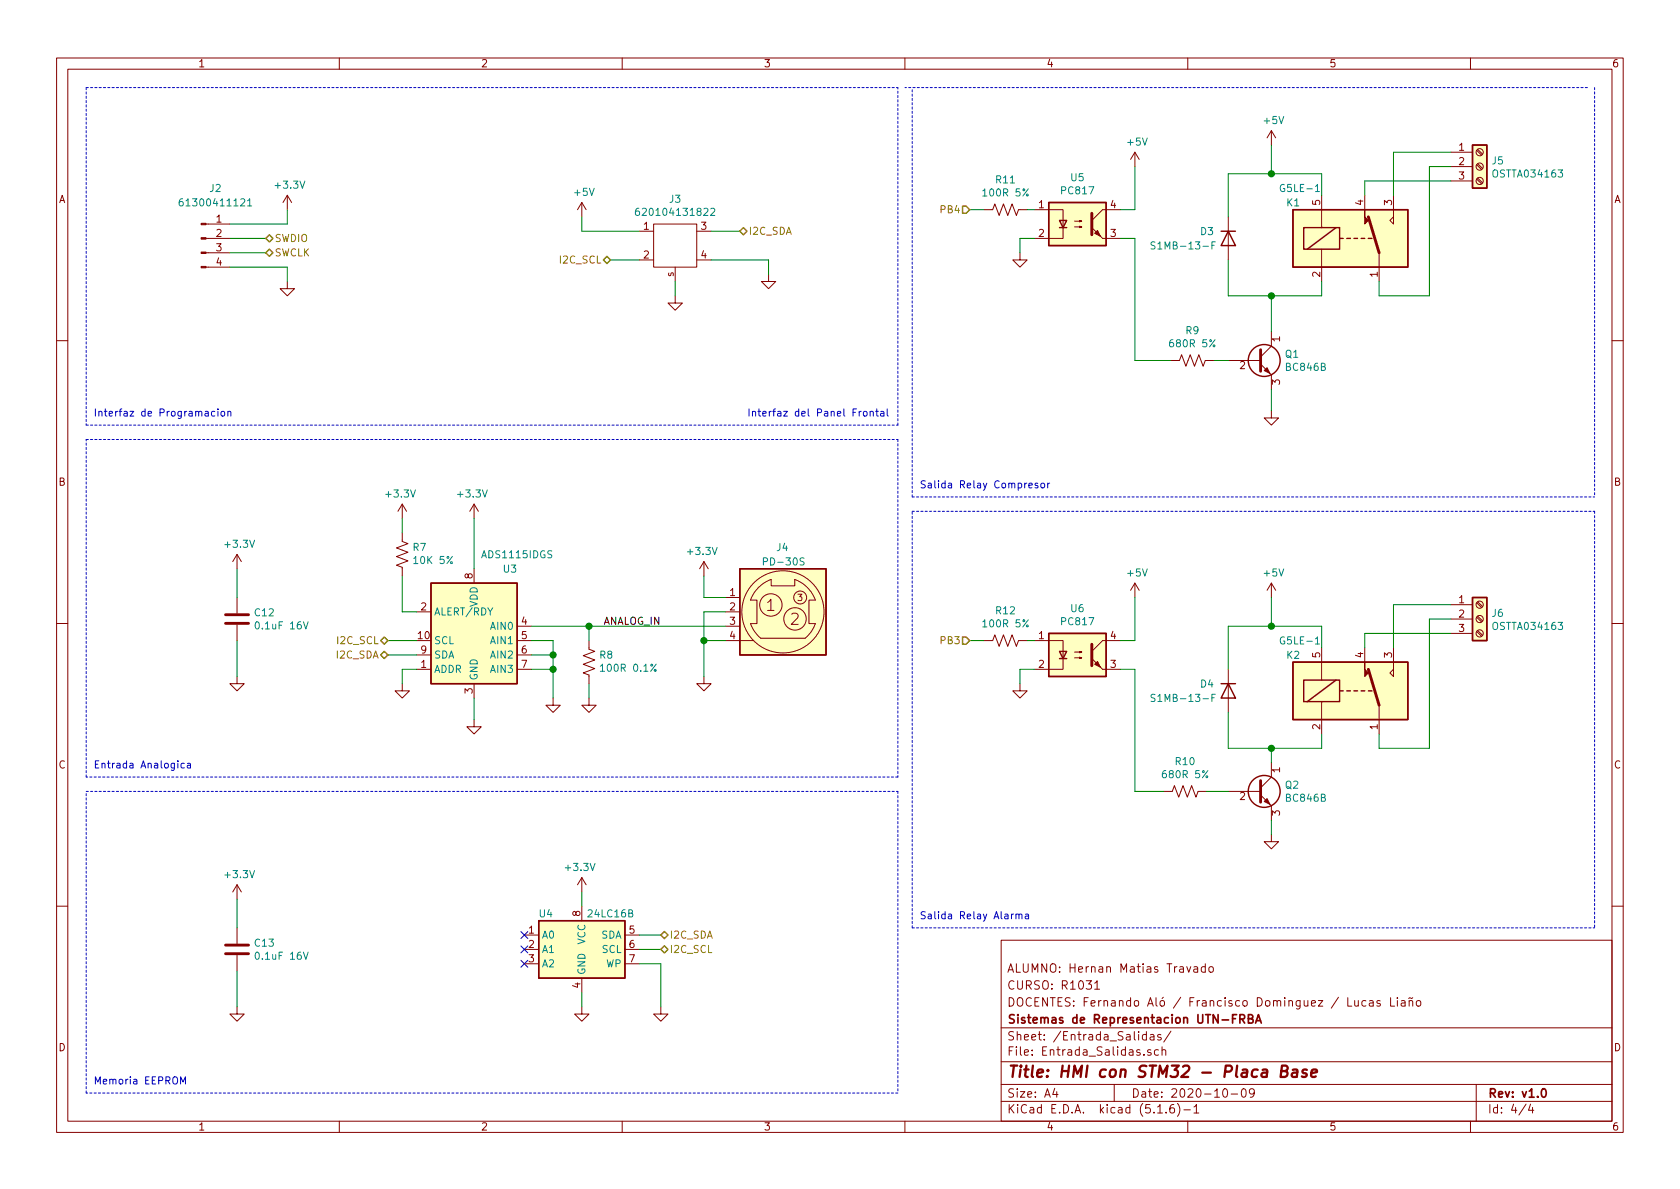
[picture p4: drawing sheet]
EESchema Schematic File Version 4
EELAYER 30 0
EELAYER END
$Descr A4 11693 8268
encoding utf-8
Sheet 4 4
Title "HMI con STM32 - Placa Base"
Date "2020-10-09"
Rev "v1.0"
Comp "Sistemas de Representacion UTN-FRBA"
Comment1 "DOCENTES: Fernando Aló / Francisco Dominguez / Lucas Liaño"
Comment2 "CURSO: R1031"
Comment3 "ALUMNO: Hernan Matias Travado"
Comment4 ""
$EndDescr
Wire Wire Line
	8850 2050 8550 2050
Connection ~ 8850 2050
$Comp
L power:GND #PWR?
U 1 1
P 8850 2850
AR Path="/5F1D2CA6" Ref="#PWR?"  Part="1" 
AR Path="/5F09D028/5F1D2CA6" Ref="#PWR037"  Part="1" 
F 0 "#PWR037" H 8850 2600 50  0001 C CNN
F 1 "GND" H 8855 2677 50  0001 C CNN
F 2 "" H 8850 2850 50  0001 C CNN
F 3 "" H 8850 2850 50  0001 C CNN
	1    8850 2850
	1    0    0    -1  
$EndComp
Wire Wire Line
	8550 2050 8550 1800
Wire Wire Line
	9200 2050 8850 2050
Wire Wire Line
	9200 1950 9200 2050
Wire Wire Line
	9950 2050 9600 2050
Wire Wire Line
	9600 2050 9600 1950
Wire Wire Line
	8850 5800 8850 5700
$Comp
L power:GND #PWR?
U 1 1
P 8850 5800
AR Path="/5F1D2CB4" Ref="#PWR?"  Part="1" 
AR Path="/5F09D028/5F1D2CB4" Ref="#PWR039"  Part="1" 
F 0 "#PWR039" H 8850 5550 50  0001 C CNN
F 1 "GND" H 8855 5627 50  0001 C CNN
F 2 "" H 8850 5800 50  0001 C CNN
F 3 "" H 8850 5800 50  0001 C CNN
	1    8850 5800
	1    0    0    -1  
$EndComp
Wire Wire Line
	8550 5200 8550 4950
Wire Wire Line
	9200 5100 9200 5200
Wire Wire Line
	8850 4350 9200 4350
Connection ~ 8850 4350
Wire Wire Line
	9200 4350 9200 4500
Wire Wire Line
	8550 4350 8850 4350
Wire Wire Line
	8550 4650 8550 4350
$Comp
L Relay:G5LE-1 K?
U 1 1
P 9400 4800
AR Path="/5F1D2CC3" Ref="K?"  Part="1" 
AR Path="/5F09D028/5F1D2CC3" Ref="K2"  Part="1" 
F 0 "K2" H 8950 5050 50  0000 L CNN
F 1 "G5LE-1" H 8900 5150 50  0000 L CNN
F 2 "HMIconSTM32:Relay_SPDT_Omron-G5LE-1" H 9850 4750 50  0001 L CNN
F 3 "http://www.omron.com/ecb/products/pdf/en-g5le.pdf" H 9400 4800 50  0001 C CNN
F 4 "Z1011-ND" H 9400 4800 50  0001 C CNN "Digikey P/N"
F 5 "Omron Electronics Inc-EMC Div" H 9400 4800 50  0001 C CNN "Manufacturer"
F 6 "G5LE-14 DC5" H 9400 4800 50  0001 C CNN "Manufacturer P/N"
	1    9400 4800
	1    0    0    -1  
$EndComp
$Comp
L power:+5V #PWR?
U 1 1
P 8850 4150
AR Path="/5F1D2CCB" Ref="#PWR?"  Part="1" 
AR Path="/5F09D028/5F1D2CCB" Ref="#PWR038"  Part="1" 
F 0 "#PWR038" H 8850 4000 50  0001 C CNN
F 1 "+5V" H 8865 4323 50  0000 C CNN
F 2 "" H 8850 4150 50  0001 C CNN
F 3 "" H 8850 4150 50  0001 C CNN
	1    8850 4150
	1    0    0    -1  
$EndComp
$Comp
L Diode:1N4007 D?
U 1 1
P 8550 4800
AR Path="/5F1D2CD1" Ref="D?"  Part="1" 
AR Path="/5F09D028/5F1D2CD1" Ref="D4"  Part="1" 
F 0 "D4" V 8500 4600 50  0000 L CNN
F 1 "S1MB-13-F" V 8600 4250 50  0000 L CNN
F 2 "Diode_SMD:D_SMB" H 8550 4625 50  0001 C CNN
F 3 "https://www.diodes.com/assets/Datasheets/ds16003.pdf" H 8550 4800 50  0001 C CNN
F 4 "S1MB-FDICT-ND" H 8550 4800 50  0001 C CNN "Digikey P/N"
F 5 "Diodes Incorporated" H 8550 4800 50  0001 C CNN "Manufacturer"
F 6 "S1MB-13-F" H 8550 4800 50  0001 C CNN "Manufacturer P/N"
	1    8550 4800
	0    1    1    0   
$EndComp
$Comp
L Transistor_BJT:BC337 Q?
U 1 1
P 8750 5500
AR Path="/5F1D2CD8" Ref="Q?"  Part="1" 
AR Path="/5F09D028/5F1D2CD8" Ref="Q2"  Part="1" 
F 0 "Q2" H 8941 5546 50  0000 L CNN
F 1 "BC846B" H 8941 5455 50  0000 L CNN
F 2 "Package_TO_SOT_SMD:SOT-23" H 8950 5425 50  0001 L CIN
F 3 "http://www.onsemi.com/pub/Collateral/BC846ALT1-D.PDF" H 8750 5500 50  0001 L CNN
F 4 "BC846BLT3GOSCT-ND" H 8750 5500 50  0001 C CNN "Digikey P/N"
F 5 "ON Semiconductor" H 8750 5500 50  0001 C CNN "Manufacturer"
F 6 "BC846BLT3G" H 8750 5500 50  0001 C CNN "Manufacturer P/N"
	1    8750 5500
	1    0    0    -1  
$EndComp
Wire Wire Line
	8100 5500 7900 5500
$Comp
L Device:R_US R?
U 1 1
P 8250 5500
AR Path="/5F1D2CDF" Ref="R?"  Part="1" 
AR Path="/5F09D028/5F1D2CDF" Ref="R10"  Part="1" 
F 0 "R10" V 8455 5500 50  0000 C CNN
F 1 "680R 5%" V 8364 5500 50  0000 C CNN
F 2 "Resistor_SMD:R_0603_1608Metric" V 8290 5490 50  0001 C CNN
F 3 "https://www.yageo.com/upload/media/product/productsearch/datasheet/rchip/PYu-RC_Group_51_RoHS_L_11.pdf" H 8250 5500 50  0001 C CNN
F 4 "311-680GRCT-ND" H 8250 5500 50  0001 C CNN "Digikey P/N"
F 5 "Yageo" H 8250 5500 50  0001 C CNN "Manufacturer"
F 6 "RC0603JR-07680RL" H 8250 5500 50  0001 C CNN "Manufacturer P/N"
	1    8250 5500
	0    -1   -1   0   
$EndComp
$Comp
L Connector:Screw_Terminal_01x03 J?
U 1 1
P 10300 4300
AR Path="/5F1D2CE5" Ref="J?"  Part="1" 
AR Path="/5F09D028/5F1D2CE5" Ref="J6"  Part="1" 
F 0 "J6" H 10380 4342 50  0000 L CNN
F 1 "OSTTA034163" H 10380 4251 50  0000 L CNN
F 2 "HMIconSTM32:OSTTA034163" H 10300 4300 50  0001 C CNN
F 3 "https://www.on-shore.com/wp-content/uploads/OSTTAXX4163.pdf" H 10300 4300 50  0001 C CNN
F 4 "ED2581-ND" H 10300 4300 50  0001 C CNN "Digikey P/N"
F 5 "On Shore Technology Inc." H 10300 4300 50  0001 C CNN "Manufacturer"
F 6 "OSTTA034163" H 10300 4300 50  0001 C CNN "Manufacturer P/N"
	1    10300 4300
	1    0    0    -1  
$EndComp
Wire Wire Line
	10100 4300 9950 4300
Wire Wire Line
	9950 4300 9950 5200
Wire Wire Line
	9950 5200 9600 5200
Wire Wire Line
	9600 5200 9600 5100
Wire Wire Line
	9950 1150 9950 2050
Wire Wire Line
	10100 1150 9950 1150
$Comp
L Connector:Screw_Terminal_01x03 J?
U 1 1
P 10300 1150
AR Path="/5F1D2CF9" Ref="J?"  Part="1" 
AR Path="/5F09D028/5F1D2CF9" Ref="J5"  Part="1" 
F 0 "J5" H 10380 1192 50  0000 L CNN
F 1 "OSTTA034163" H 10380 1101 50  0000 L CNN
F 2 "HMIconSTM32:OSTTA034163" H 10300 1150 50  0001 C CNN
F 3 "https://www.on-shore.com/wp-content/uploads/OSTTAXX4163.pdf" H 10300 1150 50  0001 C CNN
F 4 "ED2581-ND" H 10300 1150 50  0001 C CNN "Digikey P/N"
F 5 "On Shore Technology Inc." H 10300 1150 50  0001 C CNN "Manufacturer"
F 6 "OSTTA034163" H 10300 1150 50  0001 C CNN "Manufacturer P/N"
	1    10300 1150
	1    0    0    -1  
$EndComp
$Comp
L Device:R_US R?
U 1 1
P 8300 2500
AR Path="/5F1D2CFF" Ref="R?"  Part="1" 
AR Path="/5F09D028/5F1D2CFF" Ref="R9"  Part="1" 
F 0 "R9" V 8505 2500 50  0000 C CNN
F 1 "680R 5%" V 8414 2500 50  0000 C CNN
F 2 "Resistor_SMD:R_0603_1608Metric" V 8340 2490 50  0001 C CNN
F 3 "https://www.yageo.com/upload/media/product/productsearch/datasheet/rchip/PYu-RC_Group_51_RoHS_L_11.pdf" H 8300 2500 50  0001 C CNN
F 4 "311-680GRCT-ND" H 8300 2500 50  0001 C CNN "Digikey P/N"
F 5 "Yageo" H 8300 2500 50  0001 C CNN "Manufacturer"
F 6 "RC0603JR-07680RL" H 8300 2500 50  0001 C CNN "Manufacturer P/N"
	1    8300 2500
	0    -1   -1   0   
$EndComp
$Comp
L Transistor_BJT:BC337 Q?
U 1 1
P 8750 2500
AR Path="/5F1D2D06" Ref="Q?"  Part="1" 
AR Path="/5F09D028/5F1D2D06" Ref="Q1"  Part="1" 
F 0 "Q1" H 8941 2546 50  0000 L CNN
F 1 "BC846B" H 8941 2455 50  0000 L CNN
F 2 "Package_TO_SOT_SMD:SOT-23" H 8950 2425 50  0001 L CIN
F 3 "http://www.onsemi.com/pub/Collateral/BC846ALT1-D.PDF" H 8750 2500 50  0001 L CNN
F 4 "ON Semiconductor" H 8750 2500 50  0001 C CNN "Manufacturer"
F 5 "BC846BLT3G" H 8750 2500 50  0001 C CNN "Manufacturer P/N"
F 6 "BC846BLT3GOSCT-ND" H 8750 2500 50  0001 C CNN "Digikey P/N"
	1    8750 2500
	1    0    0    -1  
$EndComp
$Comp
L Diode:1N4007 D?
U 1 1
P 8550 1650
AR Path="/5F1D2D0D" Ref="D?"  Part="1" 
AR Path="/5F09D028/5F1D2D0D" Ref="D3"  Part="1" 
F 0 "D3" V 8500 1450 50  0000 L CNN
F 1 "S1MB-13-F" V 8600 1100 50  0000 L CNN
F 2 "Diode_SMD:D_SMB" H 8550 1475 50  0001 C CNN
F 3 "https://www.diodes.com/assets/Datasheets/ds16003.pdf" H 8550 1650 50  0001 C CNN
F 4 "S1MB-FDICT-ND" H 8550 1650 50  0001 C CNN "Digikey P/N"
F 5 "Diodes Incorporated" H 8550 1650 50  0001 C CNN "Manufacturer"
F 6 "S1MB-13-F" H 8550 1650 50  0001 C CNN "Manufacturer P/N"
	1    8550 1650
	0    1    1    0   
$EndComp
$Comp
L power:+5V #PWR?
U 1 1
P 8850 1000
AR Path="/5F1D2D13" Ref="#PWR?"  Part="1" 
AR Path="/5F09D028/5F1D2D13" Ref="#PWR036"  Part="1" 
F 0 "#PWR036" H 8850 850 50  0001 C CNN
F 1 "+5V" H 8865 1173 50  0000 C CNN
F 2 "" H 8850 1000 50  0001 C CNN
F 3 "" H 8850 1000 50  0001 C CNN
	1    8850 1000
	1    0    0    -1  
$EndComp
$Comp
L Relay:G5LE-1 K?
U 1 1
P 9400 1650
AR Path="/5F1D2D1B" Ref="K?"  Part="1" 
AR Path="/5F09D028/5F1D2D1B" Ref="K1"  Part="1" 
F 0 "K1" H 8950 1900 50  0000 L CNN
F 1 "G5LE-1" H 8900 2000 50  0000 L CNN
F 2 "HMIconSTM32:Relay_SPDT_Omron-G5LE-1" H 9850 1600 50  0001 L CNN
F 3 "http://www.omron.com/ecb/products/pdf/en-g5le.pdf" H 9400 1650 50  0001 C CNN
F 4 "Omron Electronics Inc-EMC Div" H 9400 1650 50  0001 C CNN "Manufacturer"
F 5 "G5LE-14 DC5" H 9400 1650 50  0001 C CNN "Manufacturer P/N"
F 6 "Z1011-ND" H 9400 1650 50  0001 C CNN "Digikey P/N"
	1    9400 1650
	1    0    0    -1  
$EndComp
Wire Wire Line
	8550 1500 8550 1200
Wire Wire Line
	8550 1200 8850 1200
Wire Wire Line
	9200 1200 9200 1350
Connection ~ 8850 1200
Wire Wire Line
	8850 1200 9200 1200
Wire Notes Line
	11050 600  6300 600 
Text Notes 6400 3400 0    50   ~ 0
Salida Relay Compresor
Text Notes 6400 6400 0    50   ~ 0
Salida Relay Alarma
Text HLabel 6750 4450 0    50   Input ~ 0
PB3
Text HLabel 6750 1450 0    50   Input ~ 0
PB4
$Comp
L Memory_EEPROM:24LC16 U?
U 1 1
P 4050 6600
AR Path="/5EFF2C43/5F38AE4F" Ref="U?"  Part="1" 
AR Path="/5F09D028/5F38AE4F" Ref="U4"  Part="1" 
F 0 "U4" H 3800 6850 50  0000 C CNN
F 1 "24LC16B" H 4250 6850 50  0000 C CNN
F 2 "Package_SO:SOIC-8_3.9x4.9mm_P1.27mm" H 4050 6600 50  0001 C CNN
F 3 "https://ww1.microchip.com/downloads/en/DeviceDoc/20001703M.pdf" H 4050 6600 50  0001 C CNN
F 4 "Microchip Technology" H 4050 6600 50  0001 C CNN "Manufacturer"
F 5 "24LC16BT-I/SN" H 4050 6600 50  0001 C CNN "Manufacturer P/N"
F 6 "24LC16BT-I/SNCT-ND" H 4050 6600 50  0001 C CNN "Digikey P/N"
	1    4050 6600
	1    0    0    -1  
$EndComp
Wire Wire Line
	4050 7000 4050 6900
$Comp
L power:GND #PWR?
U 1 1
P 4050 7000
AR Path="/5F38AE56" Ref="#PWR?"  Part="1" 
AR Path="/5EFF2C43/5F38AE56" Ref="#PWR?"  Part="1" 
AR Path="/5F09D028/5F38AE56" Ref="#PWR030"  Part="1" 
F 0 "#PWR030" H 4050 6750 50  0001 C CNN
F 1 "GND" H 4055 6827 50  0001 C CNN
F 2 "" H 4050 7000 50  0001 C CNN
F 3 "" H 4050 7000 50  0001 C CNN
	1    4050 7000
	1    0    0    -1  
$EndComp
$Comp
L power:+3.3V #PWR?
U 1 1
P 4050 6200
AR Path="/5F38AE5C" Ref="#PWR?"  Part="1" 
AR Path="/5EFF2C43/5F38AE5C" Ref="#PWR?"  Part="1" 
AR Path="/5F09D028/5F38AE5C" Ref="#PWR029"  Part="1" 
F 0 "#PWR029" H 4050 6050 50  0001 C CNN
F 1 "+3.3V" H 4065 6373 50  0000 C CNN
F 2 "" H 4050 6200 50  0001 C CNN
F 3 "" H 4050 6200 50  0001 C CNN
	1    4050 6200
	-1   0    0    -1  
$EndComp
Wire Wire Line
	4050 6200 4050 6300
NoConn ~ 3650 6500
NoConn ~ 3650 6600
NoConn ~ 3650 6700
Text HLabel 4600 6500 2    50   BiDi ~ 0
I2C_SDA
Text HLabel 4600 6600 2    50   BiDi ~ 0
I2C_SCL
Wire Wire Line
	4600 6500 4450 6500
Wire Wire Line
	4600 6600 4450 6600
$Comp
L Analog_ADC:ADS1115IDGS U?
U 1 1
P 3300 4450
AR Path="/5F39B418" Ref="U?"  Part="1" 
AR Path="/5EFF2C43/5F39B418" Ref="U?"  Part="1" 
AR Path="/5F09D028/5F39B418" Ref="U3"  Part="1" 
F 0 "U3" H 3050 4950 50  0000 C CNN
F 1 "ADS1115IDGS" H 3000 5050 50  0000 C CNN
F 2 "Package_SO:TSSOP-10_3x3mm_P0.5mm" H 3300 3950 50  0001 C CNN
F 3 "http://www.ti.com/lit/ds/symlink/ads1113.pdf" H 3250 3550 50  0001 C CNN
F 4 "Texas Instruments" H 3300 4450 50  0001 C CNN "Manufacturer"
F 5 "ADS1115IDGSR" H 3300 4450 50  0001 C CNN "Manufacturer P/N"
F 6 "296-38849-1-ND" H 3300 4450 50  0001 C CNN "Digikey P/N"
	1    3300 4450
	-1   0    0    -1  
$EndComp
$Comp
L Device:R_US R?
U 1 1
P 2800 3850
AR Path="/5F39B421" Ref="R?"  Part="1" 
AR Path="/5EFF2C43/5F39B421" Ref="R?"  Part="1" 
AR Path="/5F09D028/5F39B421" Ref="R7"  Part="1" 
F 0 "R7" H 2732 3804 50  0000 R CNN
F 1 "10K 5%" H 2732 3895 50  0000 R CNN
F 2 "Resistor_SMD:R_0603_1608Metric" V 2840 3840 50  0001 C CNN
F 3 "https://www.yageo.com/upload/media/product/productsearch/datasheet/rchip/PYu-AC_51_RoHS_L_7.pdf" H 2800 3850 50  0001 C CNN
F 4 "311-10KLECT-ND" H 2800 3850 50  0001 C CNN "Digikey P/N"
F 5 "Yageo" H 2800 3850 50  0001 C CNN "Manufacturer"
F 6 "AC0603JR-0710KL" H 2800 3850 50  0001 C CNN "Manufacturer P/N"
	1    2800 3850
	-1   0    0    1   
$EndComp
Wire Wire Line
	2900 4250 2800 4250
$Comp
L power:GND #PWR?
U 1 1
P 2800 4750
AR Path="/5F39B428" Ref="#PWR?"  Part="1" 
AR Path="/5EFF2C43/5F39B428" Ref="#PWR?"  Part="1" 
AR Path="/5F09D028/5F39B428" Ref="#PWR025"  Part="1" 
F 0 "#PWR025" H 2800 4500 50  0001 C CNN
F 1 "GND" H 2805 4577 50  0001 C CNN
F 2 "" H 2800 4750 50  0001 C CNN
F 3 "" H 2800 4750 50  0001 C CNN
	1    2800 4750
	-1   0    0    -1  
$EndComp
$Comp
L power:GND #PWR?
U 1 1
P 3300 5000
AR Path="/5F39B42E" Ref="#PWR?"  Part="1" 
AR Path="/5EFF2C43/5F39B42E" Ref="#PWR?"  Part="1" 
AR Path="/5F09D028/5F39B42E" Ref="#PWR027"  Part="1" 
F 0 "#PWR027" H 3300 4750 50  0001 C CNN
F 1 "GND" H 3305 4827 50  0001 C CNN
F 2 "" H 3300 5000 50  0001 C CNN
F 3 "" H 3300 5000 50  0001 C CNN
	1    3300 5000
	-1   0    0    -1  
$EndComp
$Comp
L power:GND #PWR?
U 1 1
P 3850 4850
AR Path="/5F39B434" Ref="#PWR?"  Part="1" 
AR Path="/5EFF2C43/5F39B434" Ref="#PWR?"  Part="1" 
AR Path="/5F09D028/5F39B434" Ref="#PWR028"  Part="1" 
F 0 "#PWR028" H 3850 4600 50  0001 C CNN
F 1 "GND" H 3855 4677 50  0001 C CNN
F 2 "" H 3850 4850 50  0001 C CNN
F 3 "" H 3850 4850 50  0001 C CNN
	1    3850 4850
	-1   0    0    -1  
$EndComp
Wire Wire Line
	3700 4450 3850 4450
Wire Wire Line
	3850 4450 3850 4550
Wire Wire Line
	3700 4550 3850 4550
Connection ~ 3850 4550
Wire Wire Line
	3850 4550 3850 4650
Wire Wire Line
	3700 4650 3850 4650
Connection ~ 3850 4650
Wire Wire Line
	3850 4650 3850 4850
Wire Wire Line
	3300 4850 3300 5000
Wire Wire Line
	2900 4650 2800 4650
Wire Wire Line
	2800 4650 2800 4750
$Comp
L power:+3.3V #PWR?
U 1 1
P 2800 3600
AR Path="/5F39B445" Ref="#PWR?"  Part="1" 
AR Path="/5EFF2C43/5F39B445" Ref="#PWR?"  Part="1" 
AR Path="/5F09D028/5F39B445" Ref="#PWR024"  Part="1" 
F 0 "#PWR024" H 2800 3450 50  0001 C CNN
F 1 "+3.3V" H 2815 3773 50  0000 C CNN
F 2 "" H 2800 3600 50  0001 C CNN
F 3 "" H 2800 3600 50  0001 C CNN
	1    2800 3600
	-1   0    0    -1  
$EndComp
$Comp
L power:+3.3V #PWR?
U 1 1
P 3300 3600
AR Path="/5F39B44B" Ref="#PWR?"  Part="1" 
AR Path="/5EFF2C43/5F39B44B" Ref="#PWR?"  Part="1" 
AR Path="/5F09D028/5F39B44B" Ref="#PWR026"  Part="1" 
F 0 "#PWR026" H 3300 3450 50  0001 C CNN
F 1 "+3.3V" H 3315 3773 50  0000 C CNN
F 2 "" H 3300 3600 50  0001 C CNN
F 3 "" H 3300 3600 50  0001 C CNN
	1    3300 3600
	-1   0    0    -1  
$EndComp
Wire Wire Line
	3300 3950 3300 3600
Wire Wire Line
	2800 3700 2800 3600
$Comp
L Device:R_US R?
U 1 1
P 4100 4600
AR Path="/5F39B456" Ref="R?"  Part="1" 
AR Path="/5EFF2C43/5F39B456" Ref="R?"  Part="1" 
AR Path="/5F09D028/5F39B456" Ref="R8"  Part="1" 
F 0 "R8" H 4032 4554 50  0000 R CNN
F 1 "100R 0.1%" H 4032 4645 50  0000 R CNN
F 2 "Resistor_SMD:R_0603_1608Metric" V 4140 4590 50  0001 C CNN
F 3 "https://www.yageo.com/upload/media/product/productsearch/datasheet/rchip/PYu-RT_1-to-0.01_RoHS_L_11.pdf" H 4100 4600 50  0001 C CNN
F 4 "Yageo" H 4100 4600 50  0001 C CNN "Manufacturer"
F 5 "RT0603BRD07100RL" H 4100 4600 50  0001 C CNN "Manufacturer P/N"
F 6 "YAG1497DKR-ND" H 4100 4600 50  0001 C CNN "Digikey P/N"
	1    4100 4600
	-1   0    0    1   
$EndComp
$Comp
L power:GND #PWR?
U 1 1
P 4100 4850
AR Path="/5F39B45C" Ref="#PWR?"  Part="1" 
AR Path="/5EFF2C43/5F39B45C" Ref="#PWR?"  Part="1" 
AR Path="/5F09D028/5F39B45C" Ref="#PWR031"  Part="1" 
F 0 "#PWR031" H 4100 4600 50  0001 C CNN
F 1 "GND" H 4105 4677 50  0001 C CNN
F 2 "" H 4100 4850 50  0001 C CNN
F 3 "" H 4100 4850 50  0001 C CNN
	1    4100 4850
	-1   0    0    -1  
$EndComp
Wire Wire Line
	2800 4000 2800 4250
$Comp
L power:GND #PWR?
U 1 1
P 4900 4700
AR Path="/5F39B463" Ref="#PWR?"  Part="1" 
AR Path="/5EFF2C43/5F39B463" Ref="#PWR?"  Part="1" 
AR Path="/5F09D028/5F39B463" Ref="#PWR034"  Part="1" 
F 0 "#PWR034" H 4900 4450 50  0001 C CNN
F 1 "GND" H 4905 4527 50  0001 C CNN
F 2 "" H 4900 4700 50  0001 C CNN
F 3 "" H 4900 4700 50  0001 C CNN
	1    4900 4700
	-1   0    0    -1  
$EndComp
Wire Wire Line
	3700 4350 4100 4350
Wire Wire Line
	4100 4450 4100 4350
Wire Wire Line
	4100 4750 4100 4850
Wire Wire Line
	2700 4450 2900 4450
Wire Wire Line
	2700 4550 2900 4550
Text HLabel 2700 4550 0    50   BiDi ~ 0
I2C_SDA
Text HLabel 2700 4450 0    50   BiDi ~ 0
I2C_SCL
Wire Wire Line
	4900 4150 4900 4000
Connection ~ 4100 4350
Wire Notes Line
	6350 6450 11100 6450
Wire Notes Line
	6350 3450 11100 3450
Wire Notes Line
	6350 3550 11100 3550
Wire Notes Line
	11100 600  11100 3450
Wire Notes Line
	11100 3550 11100 6450
Wire Notes Line
	6350 6450 6350 3550
Wire Notes Line
	6350 3450 6350 600 
Wire Notes Line
	600  3050 6250 3050
Wire Notes Line
	6250 3050 6250 5400
Wire Notes Line
	6250 5400 600  5400
Wire Notes Line
	600  5400 600  3050
Wire Notes Line
	600  5500 6250 5500
Wire Notes Line
	6250 5500 6250 7600
Wire Notes Line
	6250 7600 600  7600
Wire Notes Line
	600  7600 600  5500
Wire Wire Line
	9500 1250 9500 1350
Wire Wire Line
	9500 1250 10100 1250
Wire Wire Line
	9700 1350 9700 1050
Wire Wire Line
	9700 1050 10100 1050
Wire Wire Line
	9500 4400 9500 4500
Wire Wire Line
	9500 4400 10100 4400
Wire Wire Line
	9700 4500 9700 4200
Wire Wire Line
	9700 4200 10100 4200
$Comp
L power:+3.3V #PWR?
U 1 1
P 4900 4000
AR Path="/5F6994FC" Ref="#PWR?"  Part="1" 
AR Path="/5EFF2C43/5F6994FC" Ref="#PWR?"  Part="1" 
AR Path="/5F09D028/5F6994FC" Ref="#PWR035"  Part="1" 
F 0 "#PWR035" H 4900 3850 50  0001 C CNN
F 1 "+3.3V" H 4915 4173 50  0000 C CNN
F 2 "" H 4900 4000 50  0001 C CNN
F 3 "" H 4900 4000 50  0001 C CNN
	1    4900 4000
	-1   0    0    -1  
$EndComp
Text Label 4200 4350 0    50   ~ 0
ANALOG_IN
$Comp
L Connector:Conn_01x04_Male J?
U 1 1
P 1400 1650
AR Path="/5F6CA79A" Ref="J?"  Part="1" 
AR Path="/5F09D028/5F6CA79A" Ref="J2"  Part="1" 
F 0 "J2" H 1500 2000 50  0000 C CNN
F 1 "61300411121" H 1500 1900 50  0000 C CNN
F 2 "Connector_PinHeader_2.54mm:PinHeader_1x04_P2.54mm_Vertical" H 1400 1650 50  0001 C CNN
F 3 "https://katalog.we-online.de/em/datasheet/6130xx11121.pdf" H 1400 1650 50  0001 C CNN
F 4 "732-5317-ND" H 1400 1650 50  0001 C CNN "Digikey P/N"
F 5 "Würth Elektronik" H 1400 1650 50  0001 C CNN "Manufacturer"
F 6 "61300411121" H 1400 1650 50  0001 C CNN "Manufacturer P/N"
	1    1400 1650
	1    0    0    -1  
$EndComp
$Comp
L power:+3.3V #PWR?
U 1 1
P 2000 1450
AR Path="/5F6CA7A0" Ref="#PWR?"  Part="1" 
AR Path="/5F09D028/5F6CA7A0" Ref="#PWR022"  Part="1" 
F 0 "#PWR022" H 2000 1300 50  0001 C CNN
F 1 "+3.3V" H 2015 1623 50  0000 C CNN
F 2 "" H 2000 1450 50  0001 C CNN
F 3 "" H 2000 1450 50  0001 C CNN
	1    2000 1450
	1    0    0    -1  
$EndComp
$Comp
L power:GND #PWR?
U 1 1
P 2000 1950
AR Path="/5F6CA7A6" Ref="#PWR?"  Part="1" 
AR Path="/5F09D028/5F6CA7A6" Ref="#PWR023"  Part="1" 
F 0 "#PWR023" H 2000 1700 50  0001 C CNN
F 1 "GND" H 2005 1777 50  0001 C CNN
F 2 "" H 2000 1950 50  0001 C CNN
F 3 "" H 2000 1950 50  0001 C CNN
	1    2000 1950
	1    0    0    -1  
$EndComp
Wire Wire Line
	1600 1550 2000 1550
Wire Wire Line
	2000 1550 2000 1450
Wire Wire Line
	1600 1850 2000 1850
Wire Wire Line
	2000 1850 2000 1950
Wire Notes Line
	600  600  600  2950
Wire Notes Line
	600  2950 6250 2950
Wire Notes Line
	6250 2950 6250 600 
Wire Notes Line
	600  600  6250 600 
Text Notes 650  2900 0    50   ~ 0
Interfaz de Programacion
$Comp
L power:GND #PWR?
U 1 1
P 5350 1900
AR Path="/5F6CA7C2" Ref="#PWR?"  Part="1" 
AR Path="/5F09D028/5F6CA7C2" Ref="#PWR033"  Part="1" 
F 0 "#PWR033" H 5350 1650 50  0001 C CNN
F 1 "GND" H 5355 1727 50  0001 C CNN
F 2 "" H 5350 1900 50  0001 C CNN
F 3 "" H 5350 1900 50  0001 C CNN
	1    5350 1900
	1    0    0    -1  
$EndComp
Wire Wire Line
	4050 1600 4050 1500
Wire Wire Line
	4950 1800 5350 1800
Wire Wire Line
	5350 1800 5350 1900
Text Notes 5200 2900 0    50   ~ 0
Interfaz del Panel Frontal
$Comp
L power:+5V #PWR?
U 1 1
P 4050 1500
AR Path="/5F6CA7D5" Ref="#PWR?"  Part="1" 
AR Path="/5F09D028/5F6CA7D5" Ref="#PWR032"  Part="1" 
F 0 "#PWR032" H 4050 1350 50  0001 C CNN
F 1 "+5V" H 4065 1673 50  0000 C CNN
F 2 "" H 4050 1500 50  0001 C CNN
F 3 "" H 4050 1500 50  0001 C CNN
	1    4050 1500
	1    0    0    -1  
$EndComp
$Comp
L Device:C C?
U 1 1
P 1650 6600
AR Path="/5F752669" Ref="C?"  Part="1" 
AR Path="/5F0D3A68/5F752669" Ref="C?"  Part="1" 
AR Path="/5F09D028/5F752669" Ref="C13"  Part="1" 
F 0 "C13" H 1765 6646 50  0000 L CNN
F 1 "0.1uF 16V" H 1765 6555 50  0000 L CNN
F 2 "Capacitor_SMD:C_0603_1608Metric" H 1688 6450 50  0001 C CNN
F 3 "https://media.digikey.com/pdf/Data%20Sheets/Samsung%20PDFs/CL_Series_MLCC_ds.pdf" H 1650 6600 50  0001 C CNN
F 4 "1276-1005-1-ND" H 1650 6600 50  0001 C CNN "Digikey P/N"
F 5 "Samsung Electro-Mechanics" H 1650 6600 50  0001 C CNN "Manufacturer"
F 6 "CL10B104KO8NNNC" H 1650 6600 50  0001 C CNN "Manufacturer P/N"
	1    1650 6600
	1    0    0    -1  
$EndComp
$Comp
L power:GND #PWR?
U 1 1
P 1650 7000
AR Path="/5F75266F" Ref="#PWR?"  Part="1" 
AR Path="/5F0D3A68/5F75266F" Ref="#PWR?"  Part="1" 
AR Path="/5F09D028/5F75266F" Ref="#PWR021"  Part="1" 
F 0 "#PWR021" H 1650 6750 50  0001 C CNN
F 1 "GND" H 1655 6827 50  0001 C CNN
F 2 "" H 1650 7000 50  0001 C CNN
F 3 "" H 1650 7000 50  0001 C CNN
	1    1650 7000
	1    0    0    -1  
$EndComp
$Comp
L power:+3.3V #PWR?
U 1 1
P 1650 6250
AR Path="/5F752675" Ref="#PWR?"  Part="1" 
AR Path="/5F0D3A68/5F752675" Ref="#PWR?"  Part="1" 
AR Path="/5F09D028/5F752675" Ref="#PWR020"  Part="1" 
F 0 "#PWR020" H 1650 6100 50  0001 C CNN
F 1 "+3.3V" H 1665 6423 50  0000 C CNN
F 2 "" H 1650 6250 50  0001 C CNN
F 3 "" H 1650 6250 50  0001 C CNN
	1    1650 6250
	1    0    0    -1  
$EndComp
Wire Wire Line
	1650 6250 1650 6450
Wire Wire Line
	1650 6750 1650 7000
$Comp
L Device:C C?
U 1 1
P 1650 4300
AR Path="/5F769B6A" Ref="C?"  Part="1" 
AR Path="/5F0D3A68/5F769B6A" Ref="C?"  Part="1" 
AR Path="/5F09D028/5F769B6A" Ref="C12"  Part="1" 
F 0 "C12" H 1765 4346 50  0000 L CNN
F 1 "0.1uF 16V" H 1765 4255 50  0000 L CNN
F 2 "Capacitor_SMD:C_0603_1608Metric" H 1688 4150 50  0001 C CNN
F 3 "https://media.digikey.com/pdf/Data%20Sheets/Samsung%20PDFs/CL_Series_MLCC_ds.pdf" H 1650 4300 50  0001 C CNN
F 4 "1276-1005-1-ND" H 1650 4300 50  0001 C CNN "Digikey P/N"
F 5 "Samsung Electro-Mechanics" H 1650 4300 50  0001 C CNN "Manufacturer"
F 6 "CL10B104KO8NNNC" H 1650 4300 50  0001 C CNN "Manufacturer P/N"
	1    1650 4300
	1    0    0    -1  
$EndComp
$Comp
L power:GND #PWR?
U 1 1
P 1650 4700
AR Path="/5F769B70" Ref="#PWR?"  Part="1" 
AR Path="/5F0D3A68/5F769B70" Ref="#PWR?"  Part="1" 
AR Path="/5F09D028/5F769B70" Ref="#PWR019"  Part="1" 
F 0 "#PWR019" H 1650 4450 50  0001 C CNN
F 1 "GND" H 1655 4527 50  0001 C CNN
F 2 "" H 1650 4700 50  0001 C CNN
F 3 "" H 1650 4700 50  0001 C CNN
	1    1650 4700
	1    0    0    -1  
$EndComp
$Comp
L power:+3.3V #PWR?
U 1 1
P 1650 3950
AR Path="/5F769B76" Ref="#PWR?"  Part="1" 
AR Path="/5F0D3A68/5F769B76" Ref="#PWR?"  Part="1" 
AR Path="/5F09D028/5F769B76" Ref="#PWR018"  Part="1" 
F 0 "#PWR018" H 1650 3800 50  0001 C CNN
F 1 "+3.3V" H 1665 4123 50  0000 C CNN
F 2 "" H 1650 3950 50  0001 C CNN
F 3 "" H 1650 3950 50  0001 C CNN
	1    1650 3950
	1    0    0    -1  
$EndComp
Wire Wire Line
	1650 3950 1650 4150
Wire Wire Line
	1650 4450 1650 4700
Text HLabel 5150 1600 2    50   BiDi ~ 0
I2C_SDA
Text HLabel 4250 1800 0    50   BiDi ~ 0
I2C_SCL
Wire Wire Line
	4450 1600 4050 1600
Wire Wire Line
	4250 1800 4450 1800
Wire Wire Line
	5150 1600 4950 1600
Text HLabel 1850 1750 2    50   BiDi ~ 0
SWCLK
Text HLabel 1850 1650 2    50   BiDi ~ 0
SWDIO
Wire Wire Line
	1850 1650 1600 1650
Wire Wire Line
	1850 1750 1600 1750
Text Notes 650  5350 0    50   ~ 0
Entrada Analogica
Text Notes 650  7550 0    50   ~ 0
Memoria EEPROM
$Comp
L Isolator:PC817 U6
U 1 1
P 7500 4550
F 0 "U6" H 7500 4875 50  0000 C CNN
F 1 "PC817" H 7500 4784 50  0000 C CNN
F 2 "Package_DIP:DIP-4_W7.62mm" H 7300 4350 50  0001 L CIN
F 3 "https://media.digikey.com/pdf/Data%20Sheets/Sharp%20PDFs/PC817_Spec.pdf" H 7500 4550 50  0001 L CNN
F 4 "1855-1014-1-ND" H 7500 4550 50  0001 C CNN "Digikey P/N"
F 5 "SHARP/Socle Technology" H 7500 4550 50  0001 C CNN "Manufacturer"
F 6 "PC81710NIP1B" H 7500 4550 50  0001 C CNN "Manufacturer P/N"
	1    7500 4550
	1    0    0    -1  
$EndComp
Wire Wire Line
	8550 5200 8850 5200
Wire Wire Line
	8850 5300 8850 5200
Connection ~ 8850 5200
Wire Wire Line
	8850 5200 9200 5200
Wire Wire Line
	8850 4150 8850 4350
Wire Wire Line
	7800 4650 7900 4650
Wire Wire Line
	7900 4650 7900 5500
Wire Wire Line
	7800 4450 7900 4450
Wire Wire Line
	7900 4450 7900 4150
$Comp
L power:+5V #PWR?
U 1 1
P 7900 4150
AR Path="/5F793FC6" Ref="#PWR?"  Part="1" 
AR Path="/5F09D028/5F793FC6" Ref="#PWR043"  Part="1" 
F 0 "#PWR043" H 7900 4000 50  0001 C CNN
F 1 "+5V" H 7915 4323 50  0000 C CNN
F 2 "" H 7900 4150 50  0001 C CNN
F 3 "" H 7900 4150 50  0001 C CNN
	1    7900 4150
	1    0    0    -1  
$EndComp
$Comp
L Device:R_US R?
U 1 1
P 7000 4450
AR Path="/5F79CA08" Ref="R?"  Part="1" 
AR Path="/5F09D028/5F79CA08" Ref="R12"  Part="1" 
F 0 "R12" V 7205 4450 50  0000 C CNN
F 1 "100R 5%" V 7114 4450 50  0000 C CNN
F 2 "Resistor_SMD:R_0603_1608Metric" V 7040 4440 50  0001 C CNN
F 3 "https://www.yageo.com/upload/media/product/productsearch/datasheet/rchip/PYu-RC_Group_51_RoHS_L_11.pdf" H 7000 4450 50  0001 C CNN
F 4 "311-100GRCT-ND" H 7000 4450 50  0001 C CNN "Digikey P/N"
F 5 "Yageo" H 7000 4450 50  0001 C CNN "Manufacturer"
F 6 "RC0603JR-07100RL" H 7000 4450 50  0001 C CNN "Manufacturer P/N"
	1    7000 4450
	0    -1   -1   0   
$EndComp
Wire Wire Line
	7100 4750 7100 4650
$Comp
L power:GND #PWR?
U 1 1
P 7100 4750
AR Path="/5F7A30C2" Ref="#PWR?"  Part="1" 
AR Path="/5F09D028/5F7A30C2" Ref="#PWR041"  Part="1" 
F 0 "#PWR041" H 7100 4500 50  0001 C CNN
F 1 "GND" H 7105 4577 50  0001 C CNN
F 2 "" H 7100 4750 50  0001 C CNN
F 3 "" H 7100 4750 50  0001 C CNN
	1    7100 4750
	1    0    0    -1  
$EndComp
Wire Wire Line
	7200 4650 7100 4650
Wire Wire Line
	7200 4450 7150 4450
Wire Wire Line
	6850 4450 6750 4450
Wire Wire Line
	8400 5500 8550 5500
Wire Wire Line
	8850 1000 8850 1200
Wire Wire Line
	8850 2050 8850 2300
Wire Wire Line
	8850 2700 8850 2850
Wire Wire Line
	8450 2500 8550 2500
$Comp
L Isolator:PC817 U5
U 1 1
P 7500 1550
F 0 "U5" H 7500 1875 50  0000 C CNN
F 1 "PC817" H 7500 1784 50  0000 C CNN
F 2 "Package_DIP:DIP-4_W7.62mm" H 7300 1350 50  0001 L CIN
F 3 "https://media.digikey.com/pdf/Data%20Sheets/Sharp%20PDFs/PC817_Spec.pdf" H 7500 1550 50  0001 L CNN
F 4 "1855-1014-1-ND" H 7500 1550 50  0001 C CNN "Digikey P/N"
F 5 "SHARP/Socle Technology" H 7500 1550 50  0001 C CNN "Manufacturer"
F 6 "PC81710NIP1B" H 7500 1550 50  0001 C CNN "Manufacturer P/N"
	1    7500 1550
	1    0    0    -1  
$EndComp
Wire Wire Line
	7800 1650 7900 1650
Wire Wire Line
	7800 1450 7900 1450
Wire Wire Line
	7900 1450 7900 1150
$Comp
L power:+5V #PWR?
U 1 1
P 7900 1150
AR Path="/5F80595C" Ref="#PWR?"  Part="1" 
AR Path="/5F09D028/5F80595C" Ref="#PWR042"  Part="1" 
F 0 "#PWR042" H 7900 1000 50  0001 C CNN
F 1 "+5V" H 7915 1323 50  0000 C CNN
F 2 "" H 7900 1150 50  0001 C CNN
F 3 "" H 7900 1150 50  0001 C CNN
	1    7900 1150
	1    0    0    -1  
$EndComp
$Comp
L Device:R_US R?
U 1 1
P 7000 1450
AR Path="/5F805965" Ref="R?"  Part="1" 
AR Path="/5F09D028/5F805965" Ref="R11"  Part="1" 
F 0 "R11" V 7205 1450 50  0000 C CNN
F 1 "100R 5%" V 7114 1450 50  0000 C CNN
F 2 "Resistor_SMD:R_0603_1608Metric" V 7040 1440 50  0001 C CNN
F 3 "https://www.yageo.com/upload/media/product/productsearch/datasheet/rchip/PYu-RC_Group_51_RoHS_L_11.pdf" H 7000 1450 50  0001 C CNN
F 4 "311-100GRCT-ND" H 7000 1450 50  0001 C CNN "Digikey P/N"
F 5 "Yageo" H 7000 1450 50  0001 C CNN "Manufacturer"
F 6 "RC0603JR-07100RL" H 7000 1450 50  0001 C CNN "Manufacturer P/N"
	1    7000 1450
	0    -1   -1   0   
$EndComp
Wire Wire Line
	7100 1750 7100 1650
$Comp
L power:GND #PWR?
U 1 1
P 7100 1750
AR Path="/5F80596C" Ref="#PWR?"  Part="1" 
AR Path="/5F09D028/5F80596C" Ref="#PWR040"  Part="1" 
F 0 "#PWR040" H 7100 1500 50  0001 C CNN
F 1 "GND" H 7105 1577 50  0001 C CNN
F 2 "" H 7100 1750 50  0001 C CNN
F 3 "" H 7100 1750 50  0001 C CNN
	1    7100 1750
	1    0    0    -1  
$EndComp
Wire Wire Line
	7200 1650 7100 1650
Wire Wire Line
	7200 1450 7150 1450
Wire Wire Line
	7900 1650 7900 2500
Wire Wire Line
	7900 2500 8150 2500
Wire Wire Line
	6850 1450 6750 1450
$Comp
L power:GND #PWR?
U 1 1
P 4600 7000
AR Path="/5F873933" Ref="#PWR?"  Part="1" 
AR Path="/5EFF2C43/5F873933" Ref="#PWR?"  Part="1" 
AR Path="/5F09D028/5F873933" Ref="#PWR048"  Part="1" 
F 0 "#PWR048" H 4600 6750 50  0001 C CNN
F 1 "GND" H 4605 6827 50  0001 C CNN
F 2 "" H 4600 7000 50  0001 C CNN
F 3 "" H 4600 7000 50  0001 C CNN
	1    4600 7000
	1    0    0    -1  
$EndComp
Wire Wire Line
	4600 6700 4450 6700
Wire Wire Line
	4600 6700 4600 7000
$Comp
L Connector:CUI_PD-30 J4
U 1 1
P 5450 4250
F 0 "J4" H 5400 4700 50  0000 L CNN
F 1 "PD-30S" H 5300 4600 50  0000 L CNN
F 2 "HMIconSTM32:CUI_PD-30S" H 5450 3750 50  0001 C CNN
F 3 "https://www.cuidevices.com/product/resource/digikeypdf/pd-30s.pdf" H 5450 4250 50  0001 C CNN
F 4 "CP-7230-ND" H 5450 4250 50  0001 C CNN "Digikey P/N"
F 5 "CUI Devices" H 5450 4250 50  0001 C CNN "Manufacturer"
F 6 "PD-30S" H 5450 4250 50  0001 C CNN "Manufacturer P/N"
F 7 "Plug: https://www.digikey.com/product-detail/en/cui-devices/PDP-30/CP-7330-ND/2119403" H 5450 4250 50  0001 C CNN "Notes"
	1    5450 4250
	1    0    0    -1  
$EndComp
Wire Wire Line
	5050 4450 4900 4450
Wire Wire Line
	4900 4450 4900 4700
Wire Wire Line
	4100 4350 5050 4350
Wire Wire Line
	5050 4250 4900 4250
Wire Wire Line
	4900 4250 4900 4450
Connection ~ 4900 4450
Wire Wire Line
	4900 4150 5050 4150
$Comp
L HMIconSTM32:Board_to_Board_4_pin_conn J3
U 1 1
P 4700 1700
AR Path="/5F8D392C" Ref="J3"  Part="1" 
AR Path="/5F09D028/5F8D392C" Ref="J3"  Part="1" 
F 0 "J3" H 4700 2025 50  0000 C CNN
F 1 "620104131822" H 4700 1934 50  0000 C CNN
F 2 "HMIconSTM32:620104131822" H 4700 1700 50  0001 C CNN
F 3 "https://katalog.we-online.de/em/datasheet/6201xx131822.pdf" H 4700 1700 50  0001 C CNN
F 4 "732-2713-1-ND" H 4700 1700 50  0001 C CNN "Digikey P/N"
F 5 "Würth Elektronik" H 4700 1700 50  0001 C CNN "Manufacturer"
F 6 "620104131822" H 4700 1700 50  0001 C CNN "Manufacturer P/N"
F 7 "Conector Hembra: 732-2874-ND (620004113322)" H 4700 1700 50  0001 C CNN "Notes"
	1    4700 1700
	1    0    0    -1  
$EndComp
$Comp
L power:GND #PWR?
U 1 1
P 4700 2050
AR Path="/5F8F2603" Ref="#PWR?"  Part="1" 
AR Path="/5F09D028/5F8F2603" Ref="#PWR0101"  Part="1" 
F 0 "#PWR0101" H 4700 1800 50  0001 C CNN
F 1 "GND" H 4705 1877 50  0001 C CNN
F 2 "" H 4700 2050 50  0001 C CNN
F 3 "" H 4700 2050 50  0001 C CNN
	1    4700 2050
	1    0    0    -1  
$EndComp
Wire Wire Line
	4700 1950 4700 2050
$EndSCHEMATC
